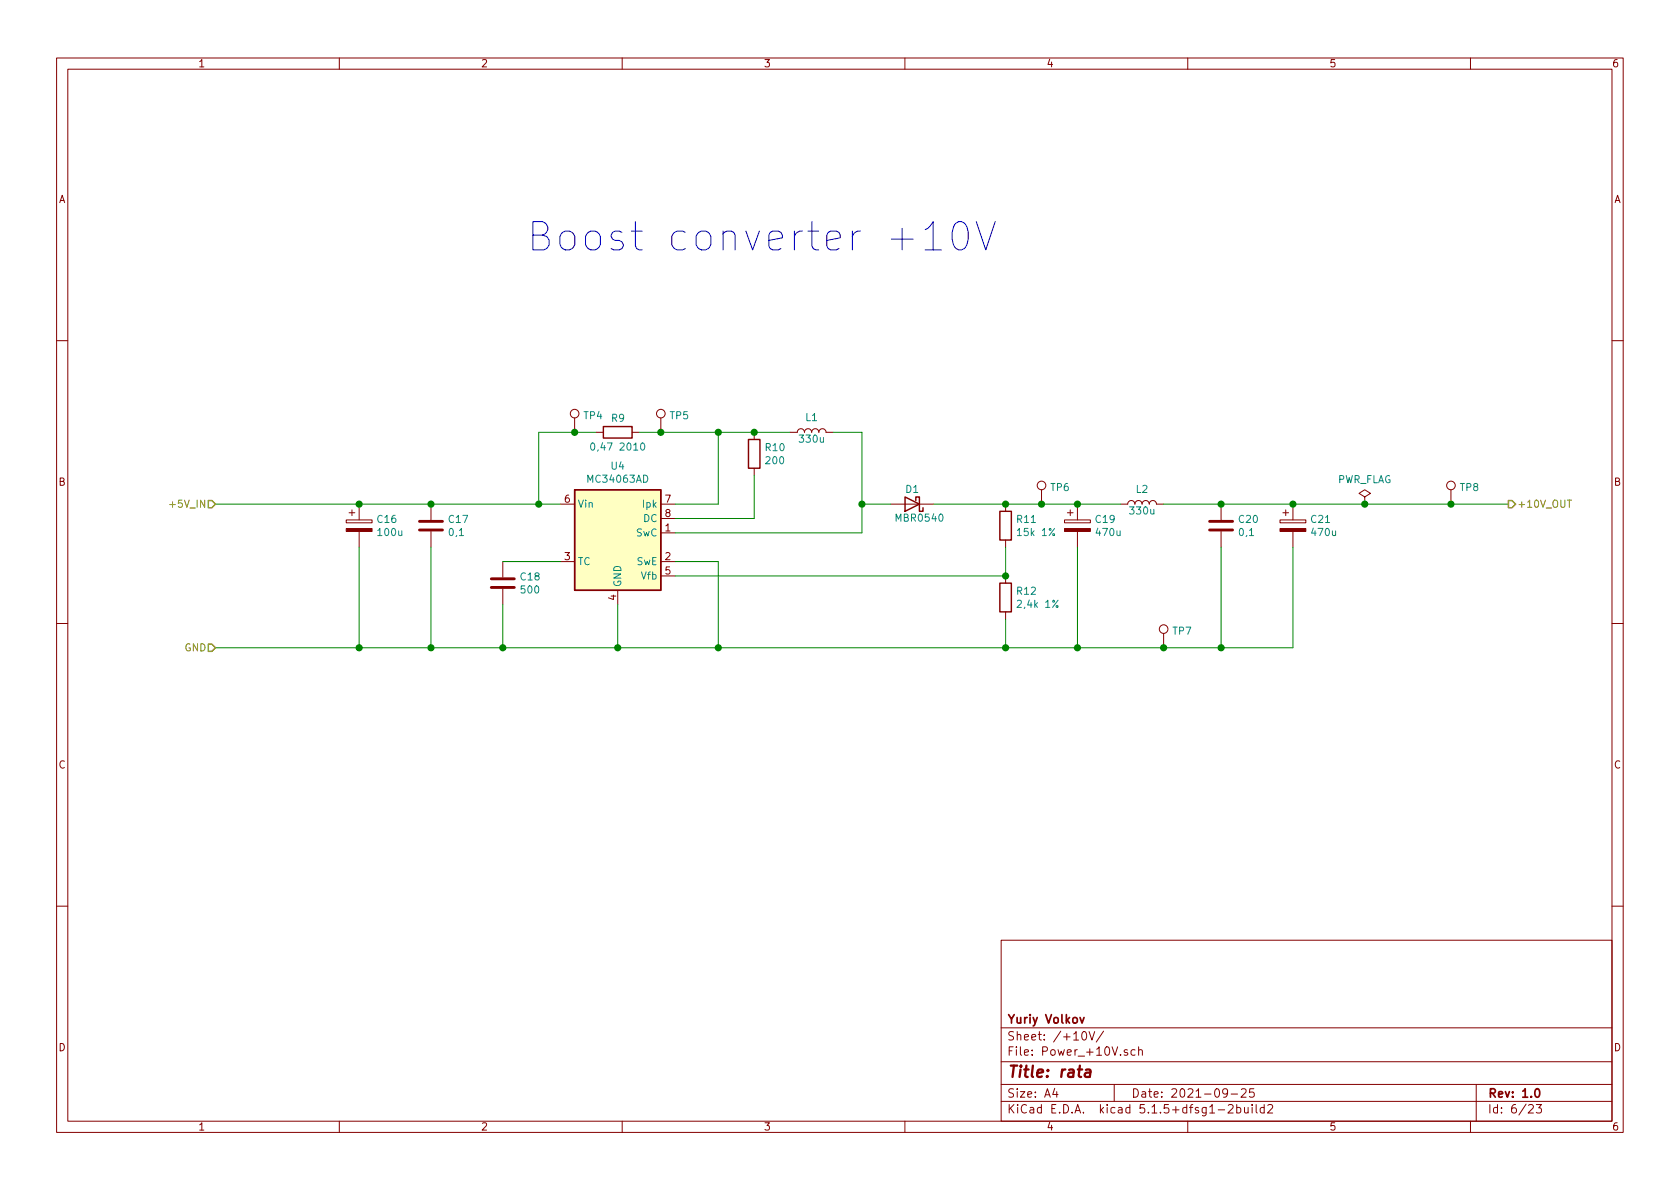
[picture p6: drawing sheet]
EESchema Schematic File Version 4
EELAYER 30 0
EELAYER END
$Descr A4 11693 8268
encoding utf-8
Sheet 6 23
Title "rata"
Date "2021-09-25"
Rev "1.0"
Comp "Yuriy Volkov"
Comment1 ""
Comment2 ""
Comment3 ""
Comment4 ""
$EndDescr
Text Notes 6950 1750 2    197  ~ 0
Boost converter +10V
$Comp
L rata-rescue:C-Device C?
U 1 1
P 3000 3650
AR Path="/60ED6AC7" Ref="C?"  Part="1" 
AR Path="/609CA6A8/609D24C0/60ED6AC7" Ref="C?"  Part="1" 
AR Path="/609CA6A8/60A08E0B/60ED6AC7" Ref="C?"  Part="1" 
AR Path="/609CA6A8/60A0A46E/60ED6AC7" Ref="C?"  Part="1" 
AR Path="/609CA6A8/60A0A500/60ED6AC7" Ref="C?"  Part="1" 
AR Path="/609CA6A8/60A0A922/60ED6AC7" Ref="C?"  Part="1" 
AR Path="/609CA6A8/60ED6AC7" Ref="C?"  Part="1" 
AR Path="/609CA6A8/60AE5653/60ED6AC7" Ref="C?"  Part="1" 
AR Path="/609FED99/60ED6AC7" Ref="C?"  Part="1" 
AR Path="/60DF0860/60ED6AC7" Ref="C?"  Part="1" 
AR Path="/60DF07DE/60ED6AC7" Ref="C17"  Part="1" 
AR Path="/60F1863C/60ED6AC7" Ref="C?"  Part="1" 
F 0 "C17" H 3115 3696 50  0000 L CNN
F 1 "0,1" H 3115 3605 50  0000 L CNN
F 2 "Capacitor_SMD:C_0603_1608Metric_Pad1.08x0.95mm_HandSolder" H 3038 3500 50  0001 C CNN
F 3 "~" H 3000 3650 50  0001 C CNN
	1    3000 3650
	1    0    0    -1  
$EndComp
$Comp
L rata-rescue:R-Device R?
U 1 1
P 4300 3000
AR Path="/60ED6ACD" Ref="R?"  Part="1" 
AR Path="/609FED99/60ED6ACD" Ref="R?"  Part="1" 
AR Path="/60DF0860/60ED6ACD" Ref="R?"  Part="1" 
AR Path="/60DF07DE/60ED6ACD" Ref="R9"  Part="1" 
AR Path="/60F1863C/60ED6ACD" Ref="R?"  Part="1" 
F 0 "R9" V 4200 2950 50  0000 L CNN
F 1 "0,47 2010" V 4400 2800 50  0000 L CNN
F 2 "Resistor_SMD:R_2010_5025Metric_Pad1.40x2.65mm_HandSolder" V 4230 3000 50  0001 C CNN
F 3 "~" H 4300 3000 50  0001 C CNN
	1    4300 3000
	0    1    1    0   
$EndComp
$Comp
L rata-rescue:R-Device R?
U 1 1
P 5250 3150
AR Path="/60ED6AD3" Ref="R?"  Part="1" 
AR Path="/609FED99/60ED6AD3" Ref="R?"  Part="1" 
AR Path="/60DF0860/60ED6AD3" Ref="R?"  Part="1" 
AR Path="/60DF07DE/60ED6AD3" Ref="R10"  Part="1" 
AR Path="/60F1863C/60ED6AD3" Ref="R?"  Part="1" 
F 0 "R10" H 5320 3196 50  0000 L CNN
F 1 "200" H 5320 3105 50  0000 L CNN
F 2 "Resistor_SMD:R_0603_1608Metric_Pad0.98x0.95mm_HandSolder" V 5180 3150 50  0001 C CNN
F 3 "~" H 5250 3150 50  0001 C CNN
	1    5250 3150
	1    0    0    -1  
$EndComp
$Comp
L rata-rescue:TestPoint-Connector TP?
U 1 1
P 7250 3500
AR Path="/60ED6AD9" Ref="TP?"  Part="1" 
AR Path="/609FED99/60ED6AD9" Ref="TP?"  Part="1" 
AR Path="/60DF0860/60ED6AD9" Ref="TP?"  Part="1" 
AR Path="/60DF07DE/60ED6AD9" Ref="TP6"  Part="1" 
AR Path="/60F1863C/60ED6AD9" Ref="TP?"  Part="1" 
F 0 "TP6" H 7308 3618 50  0000 L CNN
F 1 "TestPoint" H 7308 3527 50  0001 L CNN
F 2 "rata:TP" H 7450 3500 50  0001 C CNN
F 3 "~" H 7450 3500 50  0001 C CNN
	1    7250 3500
	1    0    0    -1  
$EndComp
$Comp
L rata-rescue:TestPoint-Connector TP?
U 1 1
P 4600 3000
AR Path="/60ED6ADF" Ref="TP?"  Part="1" 
AR Path="/609FED99/60ED6ADF" Ref="TP?"  Part="1" 
AR Path="/60DF0860/60ED6ADF" Ref="TP?"  Part="1" 
AR Path="/60DF07DE/60ED6ADF" Ref="TP5"  Part="1" 
AR Path="/60F1863C/60ED6ADF" Ref="TP?"  Part="1" 
F 0 "TP5" H 4658 3118 50  0000 L CNN
F 1 "TestPoint" H 4658 3027 50  0001 L CNN
F 2 "rata:TP" H 4800 3000 50  0001 C CNN
F 3 "~" H 4800 3000 50  0001 C CNN
	1    4600 3000
	1    0    0    -1  
$EndComp
$Comp
L rata-rescue:CP-Device C?
U 1 1
P 2500 3650
AR Path="/60DF0860/60F18F0E" Ref="C?"  Part="1" 
AR Path="/60DF07DE/60F18F0E" Ref="C16"  Part="1" 
AR Path="/60F1863C/60F18F0E" Ref="C?"  Part="1" 
F 0 "C16" H 2618 3696 50  0000 L CNN
F 1 "100u" H 2618 3605 50  0000 L CNN
F 2 "Capacitor_SMD:CP_Elec_6.3x7.7" H 2538 3500 50  0001 C CNN
F 3 "~" H 2500 3650 50  0001 C CNN
	1    2500 3650
	1    0    0    -1  
$EndComp
Text HLabel 1500 3500 0    50   Input ~ 0
+5V_IN
$Comp
L rata-rescue:TestPoint-Connector TP?
U 1 1
P 4000 3000
AR Path="/60F18F0F" Ref="TP?"  Part="1" 
AR Path="/609FED99/60F18F0F" Ref="TP?"  Part="1" 
AR Path="/60DF0860/60F18F0F" Ref="TP?"  Part="1" 
AR Path="/60DF07DE/60F18F0F" Ref="TP4"  Part="1" 
AR Path="/60F1863C/60F18F0F" Ref="TP?"  Part="1" 
F 0 "TP4" H 4058 3118 50  0000 L CNN
F 1 "TestPoint" H 4058 3027 50  0001 L CNN
F 2 "rata:TP" H 4200 3000 50  0001 C CNN
F 3 "~" H 4200 3000 50  0001 C CNN
	1    4000 3000
	1    0    0    -1  
$EndComp
Text HLabel 1500 4500 0    50   Input ~ 0
GND
$Comp
L rata-rescue:R-Device R?
U 1 1
P 7000 4150
AR Path="/60ED6AF3" Ref="R?"  Part="1" 
AR Path="/60B39FE1/60ED6AF3" Ref="R?"  Part="1" 
AR Path="/609FED99/60ED6AF3" Ref="R?"  Part="1" 
AR Path="/60DF0860/60ED6AF3" Ref="R?"  Part="1" 
AR Path="/60DF07DE/60ED6AF3" Ref="R12"  Part="1" 
AR Path="/60F1863C/60ED6AF3" Ref="R?"  Part="1" 
F 0 "R12" H 7070 4196 50  0000 L CNN
F 1 "2,4k 1%" H 7070 4105 50  0000 L CNN
F 2 "Resistor_SMD:R_0603_1608Metric_Pad0.98x0.95mm_HandSolder" V 6930 4150 50  0001 C CNN
F 3 "~" H 7000 4150 50  0001 C CNN
	1    7000 4150
	1    0    0    -1  
$EndComp
$Comp
L rata-rescue:MC34063AD-Regulator_Switching U?
U 1 1
P 4300 3700
AR Path="/60DF0860/60ED6AF9" Ref="U?"  Part="1" 
AR Path="/60DF07DE/60ED6AF9" Ref="U4"  Part="1" 
AR Path="/60F1863C/60ED6AF9" Ref="U?"  Part="1" 
F 0 "U4" H 4300 4167 50  0000 C CNN
F 1 "MC34063AD" H 4300 4076 50  0000 C CNN
F 2 "Package_SO:SOIC-8_3.9x4.9mm_P1.27mm" H 4350 3250 50  0001 L CNN
F 3 "http://www.onsemi.com/pub_link/Collateral/MC34063A-D.PDF" H 4800 3600 50  0001 C CNN
	1    4300 3700
	1    0    0    -1  
$EndComp
$Comp
L rata-rescue:CP-Device C?
U 1 1
P 7500 3650
AR Path="/60DF0860/60F18F12" Ref="C?"  Part="1" 
AR Path="/60DF07DE/60F18F12" Ref="C19"  Part="1" 
AR Path="/60F1863C/60F18F12" Ref="C?"  Part="1" 
F 0 "C19" H 7618 3696 50  0000 L CNN
F 1 "470u" H 7618 3605 50  0000 L CNN
F 2 "Capacitor_SMD:CP_Elec_10x10.5" H 7538 3500 50  0001 C CNN
F 3 "~" H 7500 3650 50  0001 C CNN
	1    7500 3650
	1    0    0    -1  
$EndComp
$Comp
L rata-rescue:R-Device R?
U 1 1
P 7000 3650
AR Path="/60F18F13" Ref="R?"  Part="1" 
AR Path="/60B39FE1/60F18F13" Ref="R?"  Part="1" 
AR Path="/609FED99/60F18F13" Ref="R?"  Part="1" 
AR Path="/60DF0860/60F18F13" Ref="R?"  Part="1" 
AR Path="/60DF07DE/60F18F13" Ref="R11"  Part="1" 
AR Path="/60F1863C/60F18F13" Ref="R?"  Part="1" 
F 0 "R11" H 7070 3696 50  0000 L CNN
F 1 "15k 1%" H 7070 3605 50  0000 L CNN
F 2 "Resistor_SMD:R_0603_1608Metric_Pad0.98x0.95mm_HandSolder" V 6930 3650 50  0001 C CNN
F 3 "~" H 7000 3650 50  0001 C CNN
	1    7000 3650
	1    0    0    -1  
$EndComp
$Comp
L rata-rescue:C-Device C?
U 1 1
P 3500 4050
AR Path="/60ED6B0B" Ref="C?"  Part="1" 
AR Path="/609CA6A8/609D24C0/60ED6B0B" Ref="C?"  Part="1" 
AR Path="/609CA6A8/60A08E0B/60ED6B0B" Ref="C?"  Part="1" 
AR Path="/609CA6A8/60A0A46E/60ED6B0B" Ref="C?"  Part="1" 
AR Path="/609CA6A8/60A0A500/60ED6B0B" Ref="C?"  Part="1" 
AR Path="/609CA6A8/60A0A922/60ED6B0B" Ref="C?"  Part="1" 
AR Path="/609CA6A8/60ED6B0B" Ref="C?"  Part="1" 
AR Path="/609CA6A8/60AE5653/60ED6B0B" Ref="C?"  Part="1" 
AR Path="/609FED99/60ED6B0B" Ref="C?"  Part="1" 
AR Path="/60DF0860/60ED6B0B" Ref="C?"  Part="1" 
AR Path="/60DF07DE/60ED6B0B" Ref="C18"  Part="1" 
AR Path="/60F1863C/60ED6B0B" Ref="C?"  Part="1" 
F 0 "C18" H 3615 4096 50  0000 L CNN
F 1 "500" H 3615 4005 50  0000 L CNN
F 2 "Capacitor_SMD:C_0603_1608Metric_Pad1.08x0.95mm_HandSolder" H 3538 3900 50  0001 C CNN
F 3 "~" H 3500 4050 50  0001 C CNN
	1    3500 4050
	1    0    0    -1  
$EndComp
$Comp
L rata-rescue:L-Device L?
U 1 1
P 5650 3000
AR Path="/60DF0860/60F18F15" Ref="L?"  Part="1" 
AR Path="/60DF07DE/60F18F15" Ref="L1"  Part="1" 
AR Path="/60F1863C/60F18F15" Ref="L?"  Part="1" 
F 0 "L1" V 5750 3000 50  0000 C CNN
F 1 "330u" V 5600 3000 50  0000 C CNN
F 2 "rata:L_12x12mm_H8mm" H 5650 3000 50  0001 C CNN
F 3 "~" H 5650 3000 50  0001 C CNN
	1    5650 3000
	0    -1   -1   0   
$EndComp
Text HLabel 10500 3500 2    50   Output ~ 0
+10V_OUT
Wire Wire Line
	1500 3500 2500 3500
Connection ~ 2500 3500
Wire Wire Line
	2500 3500 3000 3500
Connection ~ 3000 3500
Wire Wire Line
	3000 3500 3750 3500
Wire Wire Line
	4300 4200 4300 4500
Wire Wire Line
	4300 4500 3500 4500
Wire Wire Line
	3500 4200 3500 4500
Connection ~ 3500 4500
Wire Wire Line
	3500 4500 3000 4500
Wire Wire Line
	3500 3900 3900 3900
Wire Wire Line
	3000 3800 3000 4500
Connection ~ 3000 4500
Wire Wire Line
	3000 4500 2500 4500
Wire Wire Line
	2500 3800 2500 4500
Connection ~ 2500 4500
Wire Wire Line
	2500 4500 1500 4500
Wire Wire Line
	7000 4300 7000 4500
Connection ~ 4300 4500
Wire Wire Line
	4000 3000 3750 3000
Wire Wire Line
	3750 3000 3750 3500
Connection ~ 3750 3500
Wire Wire Line
	3750 3500 3900 3500
Wire Wire Line
	4000 3000 4150 3000
Connection ~ 4000 3000
Wire Wire Line
	4450 3000 4600 3000
Wire Wire Line
	5000 3000 5000 3500
Wire Wire Line
	5000 3500 4700 3500
Connection ~ 4600 3000
Wire Wire Line
	4600 3000 5000 3000
Wire Wire Line
	5000 3000 5250 3000
Connection ~ 5000 3000
Wire Wire Line
	5250 3300 5250 3600
Wire Wire Line
	5250 3600 4700 3600
Wire Wire Line
	5250 3000 5500 3000
Connection ~ 5250 3000
Wire Wire Line
	5800 3000 6000 3000
Wire Wire Line
	4700 3700 6000 3700
Wire Wire Line
	4700 3900 5000 3900
Wire Wire Line
	5000 3900 5000 4500
Wire Wire Line
	5000 4500 4300 4500
Wire Wire Line
	7000 3800 7000 4000
Connection ~ 7000 3500
Wire Wire Line
	7000 3500 7250 3500
Connection ~ 7250 3500
Wire Wire Line
	7250 3500 7500 3500
Wire Wire Line
	7500 3800 7500 4500
Wire Wire Line
	7500 4500 7000 4500
$Comp
L rata-rescue:D_Schottky-Device D?
U 1 1
P 6350 3500
AR Path="/60DF0860/60F18F16" Ref="D?"  Part="1" 
AR Path="/60DF07DE/60F18F16" Ref="D1"  Part="1" 
AR Path="/60F1863C/60F18F16" Ref="D?"  Part="1" 
F 0 "D1" H 6350 3400 50  0000 C CNN
F 1 "MBR0540" H 6300 3600 50  0000 C CNN
F 2 "Diode_SMD:D_SOD-123" H 6350 3500 50  0001 C CNN
F 3 "~" H 6350 3500 50  0001 C CNN
	1    6350 3500
	-1   0    0    1   
$EndComp
Wire Wire Line
	6000 3000 6000 3500
Wire Wire Line
	6200 3500 6000 3500
Connection ~ 6000 3500
Wire Wire Line
	6000 3500 6000 3700
Wire Wire Line
	6500 3500 7000 3500
Wire Wire Line
	4700 4000 7000 4000
Connection ~ 7000 4000
Wire Wire Line
	5000 4500 7000 4500
Connection ~ 5000 4500
Connection ~ 7000 4500
$Comp
L rata-rescue:L-Device L?
U 1 1
P 7950 3500
AR Path="/60DF0860/60F18F17" Ref="L?"  Part="1" 
AR Path="/60DF07DE/60F18F17" Ref="L2"  Part="1" 
AR Path="/60F1863C/60F18F17" Ref="L?"  Part="1" 
F 0 "L2" V 8050 3500 50  0000 C CNN
F 1 "330u" V 7900 3500 50  0000 C CNN
F 2 "rata:L_12x12mm_H8mm" H 7950 3500 50  0001 C CNN
F 3 "~" H 7950 3500 50  0001 C CNN
	1    7950 3500
	0    -1   -1   0   
$EndComp
$Comp
L rata-rescue:CP-Device C?
U 1 1
P 9000 3650
AR Path="/60DF0860/60F18F18" Ref="C?"  Part="1" 
AR Path="/60DF07DE/60F18F18" Ref="C21"  Part="1" 
AR Path="/60F1863C/60F18F18" Ref="C?"  Part="1" 
F 0 "C21" H 9118 3696 50  0000 L CNN
F 1 "470u" H 9118 3605 50  0000 L CNN
F 2 "Capacitor_SMD:CP_Elec_10x10.5" H 9038 3500 50  0001 C CNN
F 3 "~" H 9000 3650 50  0001 C CNN
	1    9000 3650
	1    0    0    -1  
$EndComp
$Comp
L rata-rescue:C-Device C?
U 1 1
P 8500 3650
AR Path="/60F18F19" Ref="C?"  Part="1" 
AR Path="/609CA6A8/609D24C0/60F18F19" Ref="C?"  Part="1" 
AR Path="/609CA6A8/60A08E0B/60F18F19" Ref="C?"  Part="1" 
AR Path="/609CA6A8/60A0A46E/60F18F19" Ref="C?"  Part="1" 
AR Path="/609CA6A8/60A0A500/60F18F19" Ref="C?"  Part="1" 
AR Path="/609CA6A8/60A0A922/60F18F19" Ref="C?"  Part="1" 
AR Path="/609CA6A8/60F18F19" Ref="C?"  Part="1" 
AR Path="/609CA6A8/60AE5653/60F18F19" Ref="C?"  Part="1" 
AR Path="/609FED99/60F18F19" Ref="C?"  Part="1" 
AR Path="/60DF0860/60F18F19" Ref="C?"  Part="1" 
AR Path="/60DF07DE/60F18F19" Ref="C20"  Part="1" 
AR Path="/60F1863C/60F18F19" Ref="C?"  Part="1" 
F 0 "C20" H 8615 3696 50  0000 L CNN
F 1 "0,1" H 8615 3605 50  0000 L CNN
F 2 "Capacitor_SMD:C_0603_1608Metric_Pad1.08x0.95mm_HandSolder" H 8538 3500 50  0001 C CNN
F 3 "~" H 8500 3650 50  0001 C CNN
	1    8500 3650
	1    0    0    -1  
$EndComp
Wire Wire Line
	7500 3500 7800 3500
Connection ~ 7500 3500
Wire Wire Line
	8100 3500 8500 3500
Connection ~ 8500 3500
Wire Wire Line
	8500 3500 9000 3500
Connection ~ 9000 3500
Wire Wire Line
	9000 3800 9000 4500
Wire Wire Line
	9000 4500 8500 4500
Connection ~ 7500 4500
Wire Wire Line
	8500 3800 8500 4500
Connection ~ 8500 4500
Wire Wire Line
	8500 4500 8100 4500
$Comp
L rata-rescue:TestPoint-Connector TP?
U 1 1
P 10100 3500
AR Path="/60F18F1A" Ref="TP?"  Part="1" 
AR Path="/609FED99/60F18F1A" Ref="TP?"  Part="1" 
AR Path="/60DF0860/60F18F1A" Ref="TP?"  Part="1" 
AR Path="/60DF07DE/60F18F1A" Ref="TP8"  Part="1" 
AR Path="/60F1863C/60F18F1A" Ref="TP?"  Part="1" 
F 0 "TP8" H 10158 3618 50  0000 L CNN
F 1 "TestPoint" H 10158 3527 50  0001 L CNN
F 2 "rata:TP" H 10300 3500 50  0001 C CNN
F 3 "~" H 10300 3500 50  0001 C CNN
	1    10100 3500
	1    0    0    -1  
$EndComp
Connection ~ 10100 3500
Wire Wire Line
	10100 3500 10500 3500
$Comp
L rata-rescue:TestPoint-Connector TP?
U 1 1
P 8100 4500
AR Path="/60EE723F" Ref="TP?"  Part="1" 
AR Path="/609FED99/60EE723F" Ref="TP?"  Part="1" 
AR Path="/60DF0860/60EE723F" Ref="TP?"  Part="1" 
AR Path="/60DF07DE/60EE723F" Ref="TP7"  Part="1" 
AR Path="/60F1863C/60EE723F" Ref="TP?"  Part="1" 
F 0 "TP7" H 8158 4618 50  0000 L CNN
F 1 "TestPoint" H 8158 4527 50  0001 L CNN
F 2 "rata:TP" H 8300 4500 50  0001 C CNN
F 3 "~" H 8300 4500 50  0001 C CNN
	1    8100 4500
	1    0    0    -1  
$EndComp
Connection ~ 8100 4500
Wire Wire Line
	8100 4500 7500 4500
Wire Wire Line
	9000 3500 9500 3500
$Comp
L power:PWR_FLAG #FLG01
U 1 1
P 9500 3500
F 0 "#FLG01" H 9500 3575 50  0001 C CNN
F 1 "PWR_FLAG" H 9500 3673 50  0000 C CNN
F 2 "" H 9500 3500 50  0001 C CNN
F 3 "~" H 9500 3500 50  0001 C CNN
	1    9500 3500
	1    0    0    -1  
$EndComp
Connection ~ 9500 3500
Wire Wire Line
	9500 3500 10100 3500
$EndSCHEMATC
